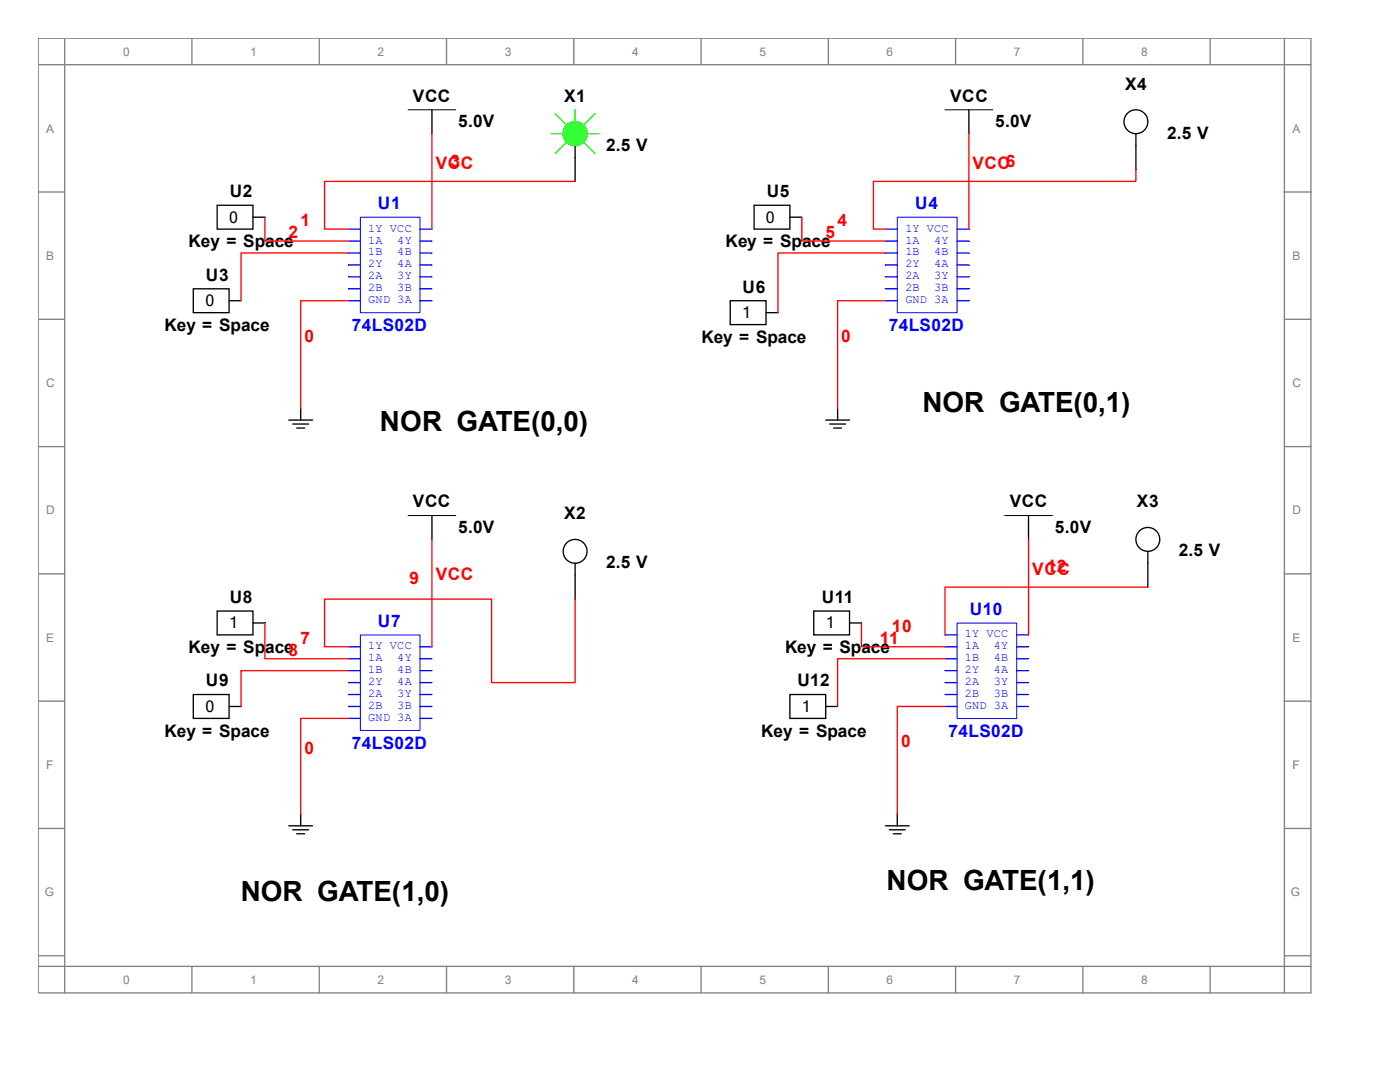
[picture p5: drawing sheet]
<svg xmlns="http://www.w3.org/2000/svg" width="279mm" height="216mm" viewBox="0 0 279 216" stroke-linecap="round" stroke-linejoin="round" font-family="sans-serif">
<g fill="none" stroke="#808080" stroke-width=".26">
<path d="M7.6 7.6h254v190.5h-254zM7.6 12.9h254M12.9 7.6v190.5M38.3 7.6v5.3M63.7 7.6v5.3M89.1 7.6v5.3M114.5 7.6v5.3M139.9 7.6v5.3M165.3 7.6v5.3M190.7 7.6v5.3M216.1 7.6v5.3M241.5 7.6v5.3"/>
<path d="M256.3 7.6v190.5M7.6 38.3h5.3M256.3 38.3h5.3M7.6 63.7h5.3M256.3 63.7h5.3M7.6 89.1h5.3M256.3 89.1h5.3M7.6 114.5h5.3M256.3 114.5h5.3M7.6 139.9h5.3M256.3 139.9h5.3M7.6 165.3h5.3"/>
<path d="M256.3 165.3h5.3M7.6 190.7h5.3M7.6 192.8h254M38.3 192.8v5.3M63.7 192.8v5.3M89.1 192.8v5.3M114.5 192.8v5.3M139.9 192.8v5.3M165.3 192.8v5.3M190.7 192.8v5.3M216.1 192.8v5.3M241.5 192.8v5.3"/>
<path d="M256.3 190.7h5.3"/>
</g>
<path d="M71.9 43.3h11.9v19.1h-11.9z" fill="none" stroke="#00f" stroke-width=".2"/>
<path d="M69.5 48.1h2.4" fill="none" stroke="#00f" stroke-width=".26"/>
<path d="M69.5 50.5h2.4" fill="none" stroke="#00f" stroke-width=".26"/>
<path d="M69.5 45.7h2.4" fill="none" stroke="#00f" stroke-width=".26"/>
<path d="M69.5 55.2h2.4" fill="none" stroke="#00f" stroke-width=".26"/>
<path d="M69.5 57.6h2.4" fill="none" stroke="#00f" stroke-width=".26"/>
<path d="M69.5 52.9h2.4" fill="none" stroke="#00f" stroke-width=".26"/>
<path d="M69.5 60h2.4" fill="none" stroke="#00f" stroke-width=".26"/>
<path d="M83.8 55.2h2.4" fill="none" stroke="#00f" stroke-width=".26"/>
<path d="M83.8 57.6h2.4" fill="none" stroke="#00f" stroke-width=".26"/>
<path d="M83.8 60h2.4" fill="none" stroke="#00f" stroke-width=".26"/>
<path d="M83.8 48.1h2.4" fill="none" stroke="#00f" stroke-width=".26"/>
<path d="M83.8 50.5h2.4" fill="none" stroke="#00f" stroke-width=".26"/>
<path d="M83.8 52.9h2.4" fill="none" stroke="#00f" stroke-width=".26"/>
<path d="M83.8 45.7h2.4" fill="none" stroke="#00f" stroke-width=".26"/>
<g fill="none" stroke="#000" stroke-width=".26">
<path d="M86.2 21.9v4.8M193.4 21.9v4.8M38.6 57.6h7.1v4.8h-7.1zM43.3 41h7.2v4.7h-7.2zM50.5 43.3h2.4M45.7 60h2.4M57.6 83.8h4.8M58.4 84.6h3.2M59.2 85.4h1.6M60 81.4v2.4M164.8 83.8h4.7M165.6 84.6h3.2"/>
<path d="M166.4 85.4h1.6M167.2 81.4v2.4M86.2 102.9v4.7M205.3 102.9v4.7M57.6 164.8h4.8M58.4 165.6h3.2M59.2 166.4h1.6M60 162.4v2.4M176.7 164.8h4.8M177.5 165.6h3.2M178.3 166.4h1.6M179.1 162.4v2.4"/>
</g>
<path d="M81.4 21.9h9.6M188.6 21.9h9.5M81.4 102.9h9.6M200.5 102.9h9.5" fill="none" stroke="#000" stroke-width=".2"/>
<path d="M179.1 43.3h11.9v19.1h-11.9z" fill="none" stroke="#00f" stroke-width=".2"/>
<path d="M176.7 48.1h2.4" fill="none" stroke="#00f" stroke-width=".26"/>
<path d="M176.7 50.5h2.4" fill="none" stroke="#00f" stroke-width=".26"/>
<path d="M176.7 45.7h2.4" fill="none" stroke="#00f" stroke-width=".26"/>
<path d="M176.7 55.2h2.4" fill="none" stroke="#00f" stroke-width=".26"/>
<path d="M176.7 57.6h2.4" fill="none" stroke="#00f" stroke-width=".26"/>
<path d="M176.7 52.9h2.4" fill="none" stroke="#00f" stroke-width=".26"/>
<path d="M176.7 60h2.4" fill="none" stroke="#00f" stroke-width=".26"/>
<path d="M191 55.2h2.4" fill="none" stroke="#00f" stroke-width=".26"/>
<path d="M191 57.6h2.4" fill="none" stroke="#00f" stroke-width=".26"/>
<path d="M191 60h2.4" fill="none" stroke="#00f" stroke-width=".26"/>
<path d="M191 48.1h2.4" fill="none" stroke="#00f" stroke-width=".26"/>
<path d="M191 50.5h2.4" fill="none" stroke="#00f" stroke-width=".26"/>
<path d="M191 52.9h2.4" fill="none" stroke="#00f" stroke-width=".26"/>
<path d="M191 45.7h2.4" fill="none" stroke="#00f" stroke-width=".26"/>
<path d="M150.5 41h7.1v4.7h-7.1zM157.6 43.3h2.4M145.7 60h7.2v4.8h-7.2zM152.9 62.4h2.4" fill="none" stroke="#000" stroke-width=".26"/>
<path d="M71.9 126.7h11.9v19.1h-11.9z" fill="none" stroke="#00f" stroke-width=".2"/>
<path d="M69.5 131.4h2.4" fill="none" stroke="#00f" stroke-width=".26"/>
<path d="M69.5 133.8h2.4" fill="none" stroke="#00f" stroke-width=".26"/>
<path d="M69.5 129.1h2.4" fill="none" stroke="#00f" stroke-width=".26"/>
<path d="M69.5 138.6h2.4" fill="none" stroke="#00f" stroke-width=".26"/>
<path d="M69.5 141h2.4" fill="none" stroke="#00f" stroke-width=".26"/>
<path d="M69.5 136.2h2.4" fill="none" stroke="#00f" stroke-width=".26"/>
<path d="M69.5 143.4h2.4" fill="none" stroke="#00f" stroke-width=".26"/>
<path d="M83.8 138.6h2.4" fill="none" stroke="#00f" stroke-width=".26"/>
<path d="M83.8 141h2.4" fill="none" stroke="#00f" stroke-width=".26"/>
<path d="M83.8 143.4h2.4" fill="none" stroke="#00f" stroke-width=".26"/>
<path d="M83.8 131.4h2.4" fill="none" stroke="#00f" stroke-width=".26"/>
<path d="M83.8 133.8h2.4" fill="none" stroke="#00f" stroke-width=".26"/>
<path d="M83.8 136.2h2.4" fill="none" stroke="#00f" stroke-width=".26"/>
<path d="M83.8 129.1h2.4" fill="none" stroke="#00f" stroke-width=".26"/>
<path d="M38.6 138.6h7.1v4.8h-7.1zM43.3 121.9h7.2v4.8h-7.2zM50.5 124.3h2.4M45.7 141h2.4" fill="none" stroke="#000" stroke-width=".26"/>
<path d="M191 124.3h11.9v19.1h-11.9z" fill="none" stroke="#00f" stroke-width=".2"/>
<path d="M188.6 129.1h2.4" fill="none" stroke="#00f" stroke-width=".26"/>
<path d="M188.6 131.4h2.4" fill="none" stroke="#00f" stroke-width=".26"/>
<path d="M188.6 126.7h2.4" fill="none" stroke="#00f" stroke-width=".26"/>
<path d="M188.6 136.2h2.4" fill="none" stroke="#00f" stroke-width=".26"/>
<path d="M188.6 138.6h2.4" fill="none" stroke="#00f" stroke-width=".26"/>
<path d="M188.6 133.8h2.4" fill="none" stroke="#00f" stroke-width=".26"/>
<path d="M188.6 141h2.4" fill="none" stroke="#00f" stroke-width=".26"/>
<path d="M202.9 136.2h2.4" fill="none" stroke="#00f" stroke-width=".26"/>
<path d="M202.9 138.6h2.4" fill="none" stroke="#00f" stroke-width=".26"/>
<path d="M202.9 141h2.4" fill="none" stroke="#00f" stroke-width=".26"/>
<path d="M202.9 129.1h2.4" fill="none" stroke="#00f" stroke-width=".26"/>
<path d="M202.9 131.4h2.4" fill="none" stroke="#00f" stroke-width=".26"/>
<path d="M202.9 133.8h2.4" fill="none" stroke="#00f" stroke-width=".26"/>
<path d="M202.9 126.7h2.4" fill="none" stroke="#00f" stroke-width=".26"/>
<g fill="none" stroke="#000" stroke-width=".26">
<path d="M114.8 29.1v7.1M226.7 26.7v7.1M114.8 112.4v7.1M229.1 110v7.2M157.6 138.6h7.2v4.8h-7.2zM162.4 121.9h7.1v4.8h-7.1zM169.5 124.3h2.4M164.8 141h2.4"/>
<circle cx="114.8" cy="26.7" r="2.38"/>
<circle cx="226.7" cy="24.3" r="2.38"/>
<circle cx="114.8" cy="110" r="2.38"/>
<circle cx="229.1" cy="107.6" r="2.38"/>
</g>
<g fill="none" stroke="#f00" stroke-width=".26">
<path d="M86.2 26.7v19M114.8 36.2h-50v9.5h4.7M193.4 26.7v19M226.7 33.8v2.4h-52.4v9.5h2.4M52.9 43.3v4.8h16.6M69.5 50.5h-21.4v9.5M160 43.3v4.8h16.7M176.7 50.5h-21.4v11.9M69.5 60h-9.5v21.4M176.7 60h-9.5v21.4M86.2 107.6v21.5M114.8 119.5v16.7h-16.7v-16.7h-33.3v9.6h4.7"/>
<path d="M205.3 107.6v19.1M229.1 117.2h-40.5v9.5M52.9 124.3v7.1h16.6M69.5 133.8h-21.4v7.2M171.9 124.3v4.8h16.7M188.6 131.4h-21.4v9.6M69.5 143.4h-9.5v19M188.6 141h-9.5v21.4"/>
</g>
<path d="M110 26.7h2.4M110.8 22.7l2.4 2.4M113.2 28.3l-2.4 2.3M114.8 21.9v2.4M116.4 28.3l2.3 2.3M117.2 26.7h2.3M118.7 22.7l-2.3 2.4" fill="none" stroke="#0f0" stroke-width=".26"/>
<circle cx="114.8" cy="26.7" r="2.38" fill="#0f0" stroke="#0f0" stroke-width=".26"/>
<g font-size="5.6">
<text x="184.1" y="82.3">NOR GATE(0,1)</text>
<text x="75.8" y="85.9">NOR GATE(0,0)</text>
<text x="48" y="179.9">NOR GATE(1,0)</text>
<text x="177" y="177.5">NOR GATE(1,1)</text>
</g>
<g font-size="3.4">
<text x="224.5" y="17.9">X4</text>
<text x="82.4" y="20.3">VCC</text>
<text x="112.6" y="20.3">X1</text>
<text x="189.6" y="20.3">VCC</text>
<text x="91.4" y="25.3">5.0V</text>
<text x="198.6" y="25.3">5.0V</text>
<text x="232.9" y="27.7">2.5 V</text>
<text x="121" y="30.1">2.5 V</text>
<text x="45.8" y="39.3">U2</text>
<text x="153" y="39.3">U5</text>
<text x="37.6" y="49.4">Key = Space</text>
<text x="144.8" y="49.4">Key = Space</text>
<text x="41.1" y="56">U3</text>
<text x="148.2" y="58.4">U6</text>
<text x="32.9" y="66">Key = Space</text>
<text x="140" y="68.4">Key = Space</text>
<text x="82.4" y="101.2">VCC</text>
<text x="201.5" y="101.2">VCC</text>
<text x="226.9" y="101.2">X3</text>
<text x="91.4" y="106.3">5.0V</text>
<text x="112.6" y="103.6">X2</text>
<text x="210.5" y="106.3">5.0V</text>
<text x="121" y="113.4">2.5 V</text>
<text x="235.3" y="111">2.5 V</text>
<text x="45.8" y="120.3">U8</text>
<text x="164" y="120.3">U11</text>
<text x="37.6" y="130.3">Key = Space8</text>
<text x="156.7" y="130.3">Key = Space</text>
<text x="41.1" y="136.9">U9</text>
<text x="159.1" y="136.9">U12</text>
<text x="32.9" y="147">Key = Space</text>
<text x="151.9" y="147">Key = Space</text>
</g>
<g font-size="3.4" fill="#f00">
<text x="87" y="33.8">VCC</text>
<text x="89.9" y="33.2">3</text>
<text x="194.1" y="33.8">VCC6</text>
<text x="57.6" y="47.5">2</text>
<text x="59.9" y="45.1">1</text>
<text x="164.7" y="47.5">5</text>
<text x="167.1" y="45.1">4</text>
<text x="60.7" y="68.2">0</text>
<text x="167.9" y="68.2">0</text>
<text x="81.7" y="116.6">9</text>
<text x="87" y="115.8">VCC</text>
<text x="206" y="114.7">VCC</text>
<text x="208.9" y="114.2">12</text>
<text x="59.9" y="128.5">7</text>
<text x="175.6" y="128.5">11</text>
<text x="178" y="126.1">10</text>
<text x="179.8" y="149.1">0</text>
<text x="60.7" y="150.5">0</text>
</g>
<g font-size="3.4" fill="#00f">
<text x="75.4" y="41.7">U1</text>
<text x="182.6" y="41.7">U4</text>
<text x="70.2" y="66">74LS02D</text>
<text x="177.4" y="66">74LS02D</text>
<text x="75.4" y="125.1">U7</text>
<text x="193.5" y="122.7">U10</text>
<text x="70.2" y="149.4">74LS02D</text>
<text x="189.3" y="147">74LS02D</text>
</g>
<g font-size="3.2">
<text x="45.7" y="44.4">0</text>
<text x="152.9" y="44.4">0</text>
<text x="41" y="61.1">0</text>
<text x="148.1" y="63.5">1</text>
<text x="45.7" y="125.3">1</text>
<text x="164.8" y="125.3">1</text>
<text x="41" y="142">0</text>
<text x="160" y="142">1</text>
</g>
<g font-size="2.4" fill="#808080">
<text x="24.6" y="11.1">0</text>
<text x="50" y="11.1">1</text>
<text x="75.4" y="11.1">2</text>
<text x="100.8" y="11.1">3</text>
<text x="126.2" y="11.1">4</text>
<text x="151.6" y="11.1">5</text>
<text x="177" y="11.1">6</text>
<text x="202.4" y="11.1">7</text>
<text x="227.8" y="11.1">8</text>
<text x="9.2" y="26.5">A</text>
<text x="257.9" y="26.5">A</text>
<text x="9.2" y="51.9">B</text>
<text x="257.9" y="51.9">B</text>
<text x="9.2" y="77.3">C</text>
<text x="257.9" y="77.3">C</text>
<text x="9.2" y="102.7">D</text>
<text x="257.9" y="102.7">D</text>
<text x="9.2" y="128.1">E</text>
<text x="257.9" y="128.1">E</text>
<text x="9.2" y="153.5">F</text>
<text x="257.9" y="153.5">F</text>
<text x="8.9" y="178.9">G</text>
<text x="257.6" y="178.9">G</text>
<text x="24.6" y="196.3">0</text>
<text x="50" y="196.3">1</text>
<text x="75.4" y="196.3">2</text>
<text x="100.8" y="196.3">3</text>
<text x="126.2" y="196.3">4</text>
<text x="151.6" y="196.3">5</text>
<text x="177" y="196.3">6</text>
<text x="202.4" y="196.3">7</text>
<text x="227.8" y="196.3">8</text>
</g>
<g font-size="2.4" fill="#00f">
<text x="73.5" y="46.2">1Y VCC</text>
<text x="180.7" y="46.2">1Y VCC</text>
<text x="73.5" y="48.6">1A</text>
<text x="73.5" y="51">1B</text>
<text x="73.5" y="53.3">2Y</text>
<text x="79.3" y="48.6">4Y</text>
<text x="79.3" y="51">4B</text>
<text x="79.3" y="53.3">4A</text>
<text x="180.7" y="48.6">1A</text>
<text x="180.7" y="51">1B</text>
<text x="180.7" y="53.3">2Y</text>
<text x="186.4" y="48.6">4Y</text>
<text x="186.4" y="51">4B</text>
<text x="186.4" y="53.3">4A</text>
<text x="73.5" y="55.8">2A</text>
<text x="73.5" y="58.1">2B</text>
<text x="79.3" y="55.8">3Y</text>
<text x="79.3" y="58.1">3B</text>
<text x="180.7" y="55.8">2A</text>
<text x="180.7" y="58.1">2B</text>
<text x="186.4" y="55.8">3Y</text>
<text x="186.4" y="58.1">3B</text>
<text x="73.5" y="60.5">GND 3A</text>
<text x="180.7" y="60.5">GND 3A</text>
<text x="73.5" y="132">1A</text>
<text x="73.5" y="129.5">1Y VCC</text>
<text x="79.3" y="132">4Y</text>
<text x="192.6" y="129.5">1A</text>
<text x="192.6" y="132">1B</text>
<text x="192.6" y="127.2">1Y VCC</text>
<text x="198.3" y="129.5">4Y</text>
<text x="198.3" y="132">4B</text>
<text x="73.5" y="134.3">1B</text>
<text x="73.5" y="136.7">2Y</text>
<text x="79.3" y="134.3">4B</text>
<text x="79.3" y="136.7">4A</text>
<text x="192.6" y="136.7">2A</text>
<text x="192.6" y="134.3">2Y</text>
<text x="198.3" y="136.7">3Y</text>
<text x="198.3" y="134.3">4A</text>
<text x="73.5" y="139.1">2A</text>
<text x="73.5" y="141.5">2B</text>
<text x="73.5" y="143.8">GND 3A</text>
<text x="79.3" y="139.1">3Y</text>
<text x="79.3" y="141.5">3B</text>
<text x="192.6" y="139.1">2B</text>
<text x="192.6" y="141.5">GND 3A</text>
<text x="198.3" y="139.1">3B</text>
</g>
</svg>
